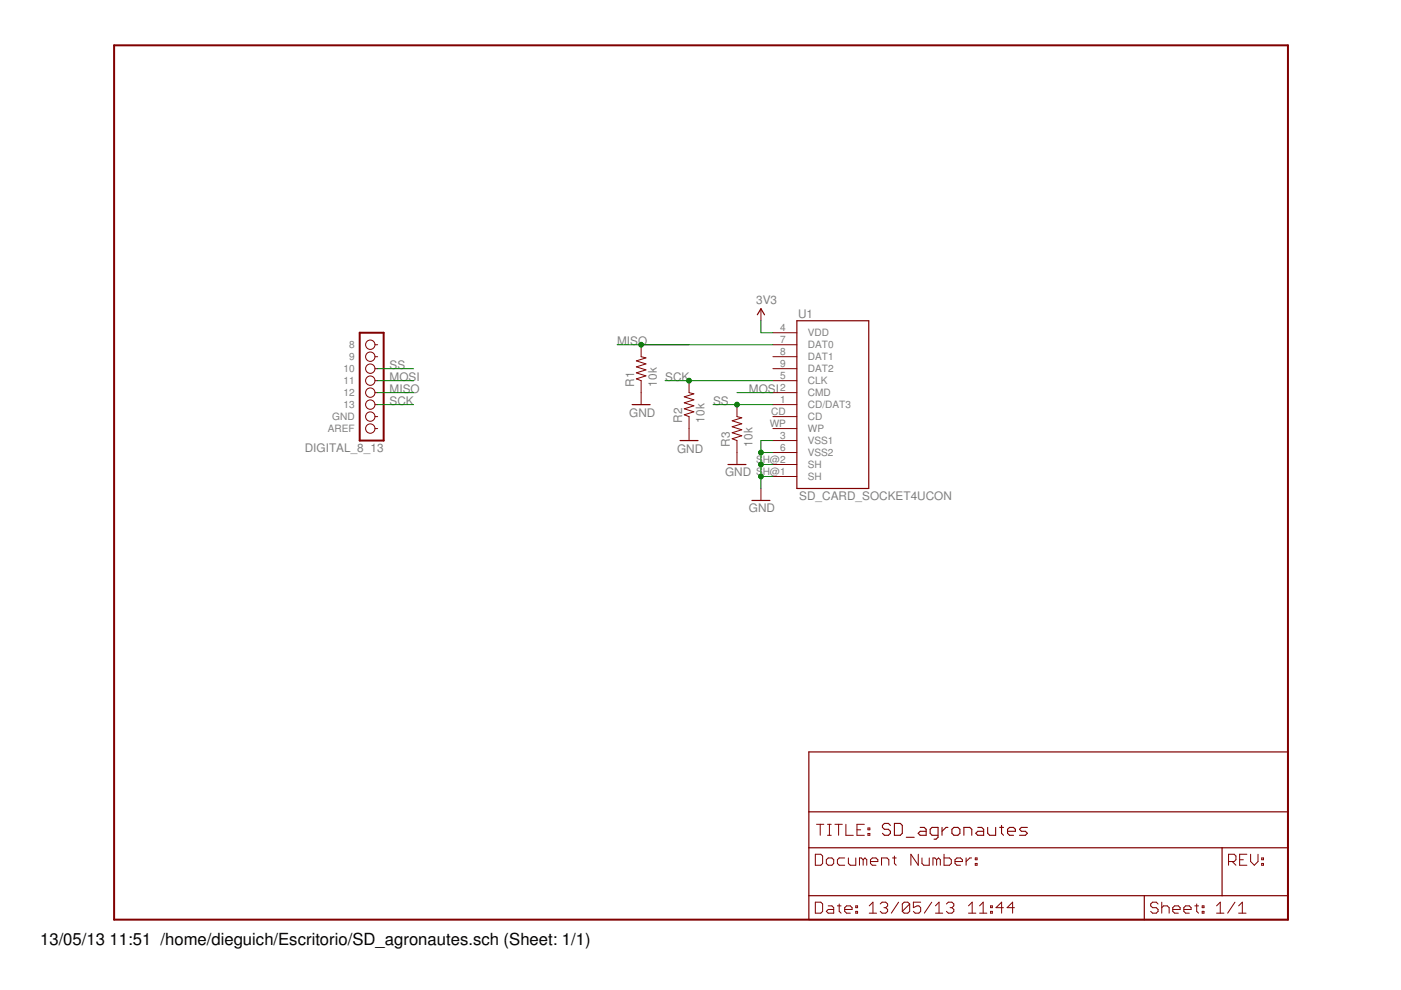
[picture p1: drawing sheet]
<?xml version="1.0" encoding="utf-8"?>
<!DOCTYPE eagle SYSTEM "eagle.dtd">
<!--
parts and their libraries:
SparkFun-Connectors: Licensing: CC v3.0 Share-Alike You are welcome to use this library for commercial purposes.
-->
<eagle version="6.1">
<drawing>
<settings>
<setting alwaysvectorfont="no"/>
<setting verticaltext="up"/>
</settings>
<grid distance="0.1" unitdist="inch" unit="inch" style="lines" multiple="1" display="no" altdistance="0.01" altunitdist="inch" altunit="inch"/>
<schematic xreflabel="%F%N/%S.%C%R" xrefpart="/%S.%C%R">
<libraries>
<library name="SparkFun">
<symbols>
<symbol name="LETTER_L">
<wire x1="0" y1="185.42" x2="248.92" y2="185.42" width="0.4064" layer="94"/>
<wire x1="248.92" y1="185.42" x2="248.92" y2="0" width="0.4064" layer="94"/>
<wire x1="0" y1="185.42" x2="0" y2="0" width="0.4064" layer="94"/>
<wire x1="0" y1="0" x2="248.92" y2="0" width="0.4064" layer="94"/>
</symbol>
<symbol name="DOCFIELD">
<wire x1="0" y1="0" x2="71.12" y2="0" width="0.254" layer="94"/>
<wire x1="101.6" y1="15.24" x2="87.63" y2="15.24" width="0.254" layer="94"/>
<wire x1="0" y1="0" x2="0" y2="5.08" width="0.254" layer="94"/>
<wire x1="0" y1="5.08" x2="71.12" y2="5.08" width="0.254" layer="94"/>
<wire x1="0" y1="5.08" x2="0" y2="15.24" width="0.254" layer="94"/>
<wire x1="101.6" y1="15.24" x2="101.6" y2="5.08" width="0.254" layer="94"/>
<wire x1="71.12" y1="5.08" x2="71.12" y2="0" width="0.254" layer="94"/>
<wire x1="71.12" y1="5.08" x2="87.63" y2="5.08" width="0.254" layer="94"/>
<wire x1="71.12" y1="0" x2="101.6" y2="0" width="0.254" layer="94"/>
<wire x1="87.63" y1="15.24" x2="87.63" y2="5.08" width="0.254" layer="94"/>
<wire x1="87.63" y1="15.24" x2="0" y2="15.24" width="0.254" layer="94"/>
<wire x1="87.63" y1="5.08" x2="101.6" y2="5.08" width="0.254" layer="94"/>
<wire x1="101.6" y1="5.08" x2="101.6" y2="0" width="0.254" layer="94"/>
<wire x1="0" y1="15.24" x2="0" y2="22.86" width="0.254" layer="94"/>
<wire x1="101.6" y1="35.56" x2="0" y2="35.56" width="0.254" layer="94"/>
<wire x1="101.6" y1="35.56" x2="101.6" y2="22.86" width="0.254" layer="94"/>
<wire x1="0" y1="22.86" x2="101.6" y2="22.86" width="0.254" layer="94"/>
<wire x1="0" y1="22.86" x2="0" y2="35.56" width="0.254" layer="94"/>
<wire x1="101.6" y1="22.86" x2="101.6" y2="15.24" width="0.254" layer="94"/>
<text x="1.27" y="1.27" size="2.54" layer="94" font="vector">Date:</text>
<text x="12.7" y="1.27" size="2.54" layer="94" font="vector">&gt;LAST_DATE_TIME</text>
<text x="72.39" y="1.27" size="2.54" layer="94" font="vector">Sheet:</text>
<text x="86.36" y="1.27" size="2.54" layer="94" font="vector">&gt;SHEET</text>
<text x="88.9" y="11.43" size="2.54" layer="94" font="vector">REV:</text>
<text x="1.524" y="17.78" size="2.54" layer="94" font="vector">TITLE:</text>
<text x="1.27" y="11.43" size="2.54" layer="94" font="vector">Document Number:</text>
<text x="15.494" y="17.78" size="2.7432" layer="94" font="vector">&gt;DRAWING_NAME</text>
</symbol>
</symbols>
<devicesets>
<deviceset name="FRAME-LETTER" prefix="FRAME">
<gates>
<gate name="G$1" symbol="LETTER_L" x="0" y="0"/>
<gate name="G$2" symbol="DOCFIELD" x="147.32" y="0" addlevel="must"/>
</gates>
<devices>
<device name="">
<technologies>
<technology name=""/>
</technologies>
</device>
</devices>
</deviceset>
</devicesets>
</library>
<library name="SparkFun-Connectors">
<symbols>
<symbol name="SDCARD-1">
<wire x1="-7.62" y1="17.78" x2="7.62" y2="17.78" width="0.254" layer="94"/>
<wire x1="7.62" y1="17.78" x2="7.62" y2="-17.78" width="0.254" layer="94"/>
<wire x1="7.62" y1="-17.78" x2="-7.62" y2="-17.78" width="0.254" layer="94"/>
<wire x1="-7.62" y1="-17.78" x2="-7.62" y2="17.78" width="0.254" layer="94"/>
<pin name="CD/DAT3" x="-12.7" y="0" length="middle"/>
<pin name="CMD" x="-12.7" y="2.54" length="middle"/>
<pin name="VSS1" x="-12.7" y="-7.62" length="middle" direction="pwr"/>
<pin name="VDD" x="-12.7" y="15.24" length="middle" direction="pwr"/>
<pin name="CLK" x="-12.7" y="5.08" length="middle"/>
<pin name="VSS2" x="-12.7" y="-10.16" length="middle" direction="pwr"/>
<pin name="DAT0" x="-12.7" y="12.7" length="middle"/>
<pin name="DAT1" x="-12.7" y="10.16" length="middle"/>
<pin name="DAT2" x="-12.7" y="7.62" length="middle"/>
<text x="-7.366" y="18.288" size="1.778" layer="95">&gt;Name</text>
<pin name="WP" x="-12.7" y="-5.08" length="middle"/>
<pin name="CD" x="-12.7" y="-2.54" length="middle"/>
<text x="-7.112" y="-20.32" size="1.778" layer="96">&gt;Value</text>
<pin name="SH@1" x="-12.7" y="-15.24" length="middle"/>
<pin name="SH@2" x="-12.7" y="-12.7" length="middle"/>
</symbol>
</symbols>
<devicesets>
<deviceset name="SD_CARD_SOCKET" prefix="U">
<gates>
<gate name="G$1" symbol="SDCARD-1" x="-66.04" y="10.16"/>
</gates>
<devices>
<device name="4UCON" package="SDCARD_4UCONN">
<connects>
<connect gate="G$1" pin="CD" pad="CD"/>
<connect gate="G$1" pin="CD/DAT3" pad="1"/>
<connect gate="G$1" pin="CLK" pad="5"/>
<connect gate="G$1" pin="CMD" pad="2"/>
<connect gate="G$1" pin="DAT0" pad="7"/>
<connect gate="G$1" pin="DAT1" pad="8"/>
<connect gate="G$1" pin="DAT2" pad="9"/>
<connect gate="G$1" pin="SH@1" pad="SH@1"/>
<connect gate="G$1" pin="SH@2" pad="SH@2"/>
<connect gate="G$1" pin="VDD" pad="4"/>
<connect gate="G$1" pin="VSS1" pad="3"/>
<connect gate="G$1" pin="VSS2" pad="6"/>
<connect gate="G$1" pin="WP" pad="WP"/>
</connects>
<technologies>
<technology name=""/>
</technologies>
</device>
</devices>
</deviceset>
</devicesets>
</library>
<library name="SparkFun-Aesthetics">
<symbols>
<symbol name="DGND">
<wire x1="-1.905" y1="0" x2="1.905" y2="0" width="0.254" layer="94"/>
<text x="-2.54" y="-2.54" size="1.778" layer="96">&gt;VALUE</text>
<pin name="GND" x="0" y="2.54" visible="off" length="short" direction="sup" rot="R270"/>
</symbol>
<symbol name="VCC2">
<wire x1="0.762" y1="1.27" x2="0" y2="2.54" width="0.254" layer="94"/>
<wire x1="0" y1="2.54" x2="-0.762" y2="1.27" width="0.254" layer="94"/>
<text x="-1.016" y="3.556" size="1.778" layer="96">&gt;VALUE</text>
<pin name="VCC" x="0" y="0" visible="off" length="short" direction="sup" rot="R90"/>
</symbol>
</symbols>
<devicesets>
<deviceset name="GND" prefix="GND">
<gates>
<gate name="1" symbol="DGND" x="0" y="0"/>
</gates>
<devices>
<device name="">
<technologies>
<technology name=""/>
</technologies>
</device>
</devices>
</deviceset>
<deviceset name="VCC" prefix="P+">
<gates>
<gate name="1" symbol="VCC2" x="0" y="0"/>
</gates>
<devices>
<device name="">
<technologies>
<technology name=""/>
</technologies>
</device>
</devices>
</deviceset>
</devicesets>
</library>
<library name="resistor">
<symbols>
<symbol name="R-US">
<wire x1="-2.54" y1="0" x2="-2.159" y2="1.016" width="0.2032" layer="94"/>
<wire x1="-2.159" y1="1.016" x2="-1.524" y2="-1.016" width="0.2032" layer="94"/>
<wire x1="-1.524" y1="-1.016" x2="-0.889" y2="1.016" width="0.2032" layer="94"/>
<wire x1="-0.889" y1="1.016" x2="-0.254" y2="-1.016" width="0.2032" layer="94"/>
<wire x1="-0.254" y1="-1.016" x2="0.381" y2="1.016" width="0.2032" layer="94"/>
<wire x1="0.381" y1="1.016" x2="1.016" y2="-1.016" width="0.2032" layer="94"/>
<wire x1="1.016" y1="-1.016" x2="1.651" y2="1.016" width="0.2032" layer="94"/>
<wire x1="1.651" y1="1.016" x2="2.286" y2="-1.016" width="0.2032" layer="94"/>
<wire x1="2.286" y1="-1.016" x2="2.54" y2="0" width="0.2032" layer="94"/>
<text x="-3.81" y="1.4986" size="1.778" layer="95">&gt;NAME</text>
<text x="-3.81" y="-3.302" size="1.778" layer="96">&gt;VALUE</text>
<pin name="2" x="5.08" y="0" visible="off" length="short" direction="pas" swaplevel="1" rot="R180"/>
<pin name="1" x="-5.08" y="0" visible="off" length="short" direction="pas" swaplevel="1"/>
</symbol>
</symbols>
<devicesets>
<deviceset name="R-US_" prefix="R" uservalue="yes">
<gates>
<gate name="G$1" symbol="R-US" x="0" y="0"/>
</gates>
<devices>
<device name="R0402" package="R0402">
<connects>
<connect gate="G$1" pin="1" pad="1"/>
<connect gate="G$1" pin="2" pad="2"/>
</connects>
<technologies>
<technology name=""/>
</technologies>
</device>
<device name="R0603" package="R0603">
<connects>
<connect gate="G$1" pin="1" pad="1"/>
<connect gate="G$1" pin="2" pad="2"/>
</connects>
<technologies>
<technology name=""/>
</technologies>
</device>
<device name="R0805" package="R0805">
<connects>
<connect gate="G$1" pin="1" pad="1"/>
<connect gate="G$1" pin="2" pad="2"/>
</connects>
<technologies>
<technology name=""/>
</technologies>
</device>
<device name="R0805W" package="R0805W">
<connects>
<connect gate="G$1" pin="1" pad="1"/>
<connect gate="G$1" pin="2" pad="2"/>
</connects>
<technologies>
<technology name=""/>
</technologies>
</device>
<device name="R1005" package="R1005">
<connects>
<connect gate="G$1" pin="1" pad="1"/>
<connect gate="G$1" pin="2" pad="2"/>
</connects>
<technologies>
<technology name=""/>
</technologies>
</device>
<device name="R1206" package="R1206">
<connects>
<connect gate="G$1" pin="1" pad="1"/>
<connect gate="G$1" pin="2" pad="2"/>
</connects>
<technologies>
<technology name=""/>
</technologies>
</device>
<device name="R1206W" package="R1206W">
<connects>
<connect gate="G$1" pin="1" pad="1"/>
<connect gate="G$1" pin="2" pad="2"/>
</connects>
<technologies>
<technology name=""/>
</technologies>
</device>
<device name="R1210" package="R1210">
<connects>
<connect gate="G$1" pin="1" pad="1"/>
<connect gate="G$1" pin="2" pad="2"/>
</connects>
<technologies>
<technology name=""/>
</technologies>
</device>
<device name="R1210W" package="R1210W">
<connects>
<connect gate="G$1" pin="1" pad="1"/>
<connect gate="G$1" pin="2" pad="2"/>
</connects>
<technologies>
<technology name=""/>
</technologies>
</device>
<device name="R2010" package="R2010">
<connects>
<connect gate="G$1" pin="1" pad="1"/>
<connect gate="G$1" pin="2" pad="2"/>
</connects>
<technologies>
<technology name=""/>
</technologies>
</device>
<device name="R2010W" package="R2010W">
<connects>
<connect gate="G$1" pin="1" pad="1"/>
<connect gate="G$1" pin="2" pad="2"/>
</connects>
<technologies>
<technology name=""/>
</technologies>
</device>
<device name="R2012" package="R2012">
<connects>
<connect gate="G$1" pin="1" pad="1"/>
<connect gate="G$1" pin="2" pad="2"/>
</connects>
<technologies>
<technology name=""/>
</technologies>
</device>
<device name="R2012W" package="R2012W">
<connects>
<connect gate="G$1" pin="1" pad="1"/>
<connect gate="G$1" pin="2" pad="2"/>
</connects>
<technologies>
<technology name=""/>
</technologies>
</device>
<device name="R2512" package="R2512">
<connects>
<connect gate="G$1" pin="1" pad="1"/>
<connect gate="G$1" pin="2" pad="2"/>
</connects>
<technologies>
<technology name=""/>
</technologies>
</device>
<device name="R2512W" package="R2512W">
<connects>
<connect gate="G$1" pin="1" pad="1"/>
<connect gate="G$1" pin="2" pad="2"/>
</connects>
<technologies>
<technology name=""/>
</technologies>
</device>
<device name="R3216" package="R3216">
<connects>
<connect gate="G$1" pin="1" pad="1"/>
<connect gate="G$1" pin="2" pad="2"/>
</connects>
<technologies>
<technology name=""/>
</technologies>
</device>
<device name="R3216W" package="R3216W">
<connects>
<connect gate="G$1" pin="1" pad="1"/>
<connect gate="G$1" pin="2" pad="2"/>
</connects>
<technologies>
<technology name=""/>
</technologies>
</device>
<device name="R3225" package="R3225">
<connects>
<connect gate="G$1" pin="1" pad="1"/>
<connect gate="G$1" pin="2" pad="2"/>
</connects>
<technologies>
<technology name=""/>
</technologies>
</device>
<device name="R3225W" package="R3225W">
<connects>
<connect gate="G$1" pin="1" pad="1"/>
<connect gate="G$1" pin="2" pad="2"/>
</connects>
<technologies>
<technology name=""/>
</technologies>
</device>
<device name="R5025" package="R5025">
<connects>
<connect gate="G$1" pin="1" pad="1"/>
<connect gate="G$1" pin="2" pad="2"/>
</connects>
<technologies>
<technology name=""/>
</technologies>
</device>
<device name="R5025W" package="R5025W">
<connects>
<connect gate="G$1" pin="1" pad="1"/>
<connect gate="G$1" pin="2" pad="2"/>
</connects>
<technologies>
<technology name=""/>
</technologies>
</device>
<device name="R6332" package="R6332">
<connects>
<connect gate="G$1" pin="1" pad="1"/>
<connect gate="G$1" pin="2" pad="2"/>
</connects>
<technologies>
<technology name=""/>
</technologies>
</device>
<device name="R6332W" package="R6332W">
<connects>
<connect gate="G$1" pin="1" pad="1"/>
<connect gate="G$1" pin="2" pad="2"/>
</connects>
<technologies>
<technology name=""/>
</technologies>
</device>
<device name="M0805" package="M0805">
<connects>
<connect gate="G$1" pin="1" pad="1"/>
<connect gate="G$1" pin="2" pad="2"/>
</connects>
<technologies>
<technology name=""/>
</technologies>
</device>
<device name="M1206" package="M1206">
<connects>
<connect gate="G$1" pin="1" pad="1"/>
<connect gate="G$1" pin="2" pad="2"/>
</connects>
<technologies>
<technology name=""/>
</technologies>
</device>
<device name="M1406" package="M1406">
<connects>
<connect gate="G$1" pin="1" pad="1"/>
<connect gate="G$1" pin="2" pad="2"/>
</connects>
<technologies>
<technology name=""/>
</technologies>
</device>
<device name="M2012" package="M2012">
<connects>
<connect gate="G$1" pin="1" pad="1"/>
<connect gate="G$1" pin="2" pad="2"/>
</connects>
<technologies>
<technology name=""/>
</technologies>
</device>
<device name="M2309" package="M2309">
<connects>
<connect gate="G$1" pin="1" pad="1"/>
<connect gate="G$1" pin="2" pad="2"/>
</connects>
<technologies>
<technology name=""/>
</technologies>
</device>
<device name="M3216" package="M3216">
<connects>
<connect gate="G$1" pin="1" pad="1"/>
<connect gate="G$1" pin="2" pad="2"/>
</connects>
<technologies>
<technology name=""/>
</technologies>
</device>
<device name="M3516" package="M3516">
<connects>
<connect gate="G$1" pin="1" pad="1"/>
<connect gate="G$1" pin="2" pad="2"/>
</connects>
<technologies>
<technology name=""/>
</technologies>
</device>
<device name="M5923" package="M5923">
<connects>
<connect gate="G$1" pin="1" pad="1"/>
<connect gate="G$1" pin="2" pad="2"/>
</connects>
<technologies>
<technology name=""/>
</technologies>
</device>
<device name="0204/5" package="0204/5">
<connects>
<connect gate="G$1" pin="1" pad="1"/>
<connect gate="G$1" pin="2" pad="2"/>
</connects>
<technologies>
<technology name=""/>
</technologies>
</device>
<device name="0204/7" package="0204/7">
<connects>
<connect gate="G$1" pin="1" pad="1"/>
<connect gate="G$1" pin="2" pad="2"/>
</connects>
<technologies>
<technology name=""/>
</technologies>
</device>
<device name="0207/10" package="0207/10">
<connects>
<connect gate="G$1" pin="1" pad="1"/>
<connect gate="G$1" pin="2" pad="2"/>
</connects>
<technologies>
<technology name=""/>
</technologies>
</device>
<device name="0207/12" package="0207/12">
<connects>
<connect gate="G$1" pin="1" pad="1"/>
<connect gate="G$1" pin="2" pad="2"/>
</connects>
<technologies>
<technology name=""/>
</technologies>
</device>
<device name="0207/15" package="0207/15">
<connects>
<connect gate="G$1" pin="1" pad="1"/>
<connect gate="G$1" pin="2" pad="2"/>
</connects>
<technologies>
<technology name=""/>
</technologies>
</device>
<device name="0207/2V" package="0207/2V">
<connects>
<connect gate="G$1" pin="1" pad="1"/>
<connect gate="G$1" pin="2" pad="2"/>
</connects>
<technologies>
<technology name=""/>
</technologies>
</device>
<device name="0207/5V" package="0207/5V">
<connects>
<connect gate="G$1" pin="1" pad="1"/>
<connect gate="G$1" pin="2" pad="2"/>
</connects>
<technologies>
<technology name=""/>
</technologies>
</device>
<device name="0207/7" package="0207/7">
<connects>
<connect gate="G$1" pin="1" pad="1"/>
<connect gate="G$1" pin="2" pad="2"/>
</connects>
<technologies>
<technology name=""/>
</technologies>
</device>
<device name="0309/10" package="0309/10">
<connects>
<connect gate="G$1" pin="1" pad="1"/>
<connect gate="G$1" pin="2" pad="2"/>
</connects>
<technologies>
<technology name=""/>
</technologies>
</device>
<device name="0309/12" package="0309/12">
<connects>
<connect gate="G$1" pin="1" pad="1"/>
<connect gate="G$1" pin="2" pad="2"/>
</connects>
<technologies>
<technology name=""/>
</technologies>
</device>
<device name="0411/12" package="0411/12">
<connects>
<connect gate="G$1" pin="1" pad="1"/>
<connect gate="G$1" pin="2" pad="2"/>
</connects>
<technologies>
<technology name=""/>
</technologies>
</device>
<device name="0411/15" package="0411/15">
<connects>
<connect gate="G$1" pin="1" pad="1"/>
<connect gate="G$1" pin="2" pad="2"/>
</connects>
<technologies>
<technology name=""/>
</technologies>
</device>
<device name="0411/3V" package="0411V">
<connects>
<connect gate="G$1" pin="1" pad="1"/>
<connect gate="G$1" pin="2" pad="2"/>
</connects>
<technologies>
<technology name=""/>
</technologies>
</device>
<device name="0414/15" package="0414/15">
<connects>
<connect gate="G$1" pin="1" pad="1"/>
<connect gate="G$1" pin="2" pad="2"/>
</connects>
<technologies>
<technology name=""/>
</technologies>
</device>
<device name="0414/5V" package="0414V">
<connects>
<connect gate="G$1" pin="1" pad="1"/>
<connect gate="G$1" pin="2" pad="2"/>
</connects>
<technologies>
<technology name=""/>
</technologies>
</device>
<device name="0617/17" package="0617/17">
<connects>
<connect gate="G$1" pin="1" pad="1"/>
<connect gate="G$1" pin="2" pad="2"/>
</connects>
<technologies>
<technology name=""/>
</technologies>
</device>
<device name="0617/22" package="0617/22">
<connects>
<connect gate="G$1" pin="1" pad="1"/>
<connect gate="G$1" pin="2" pad="2"/>
</connects>
<technologies>
<technology name=""/>
</technologies>
</device>
<device name="0617/5V" package="0617V">
<connects>
<connect gate="G$1" pin="1" pad="1"/>
<connect gate="G$1" pin="2" pad="2"/>
</connects>
<technologies>
<technology name=""/>
</technologies>
</device>
<device name="0922/22" package="0922/22">
<connects>
<connect gate="G$1" pin="1" pad="1"/>
<connect gate="G$1" pin="2" pad="2"/>
</connects>
<technologies>
<technology name=""/>
</technologies>
</device>
<device name="0613/5V" package="P0613V">
<connects>
<connect gate="G$1" pin="1" pad="1"/>
<connect gate="G$1" pin="2" pad="2"/>
</connects>
<technologies>
<technology name=""/>
</technologies>
</device>
<device name="0613/15" package="P0613/15">
<connects>
<connect gate="G$1" pin="1" pad="1"/>
<connect gate="G$1" pin="2" pad="2"/>
</connects>
<technologies>
<technology name=""/>
</technologies>
</device>
<device name="0817/22" package="P0817/22">
<connects>
<connect gate="G$1" pin="1" pad="1"/>
<connect gate="G$1" pin="2" pad="2"/>
</connects>
<technologies>
<technology name=""/>
</technologies>
</device>
<device name="0817/7V" package="P0817V">
<connects>
<connect gate="G$1" pin="1" pad="1"/>
<connect gate="G$1" pin="2" pad="2"/>
</connects>
<technologies>
<technology name=""/>
</technologies>
</device>
<device name="V234/12" package="V234/12">
<connects>
<connect gate="G$1" pin="1" pad="1"/>
<connect gate="G$1" pin="2" pad="2"/>
</connects>
<technologies>
<technology name=""/>
</technologies>
</device>
<device name="V235/17" package="V235/17">
<connects>
<connect gate="G$1" pin="1" pad="1"/>
<connect gate="G$1" pin="2" pad="2"/>
</connects>
<technologies>
<technology name=""/>
</technologies>
</device>
<device name="V526-0" package="V526-0">
<connects>
<connect gate="G$1" pin="1" pad="1"/>
<connect gate="G$1" pin="2" pad="2"/>
</connects>
<technologies>
<technology name=""/>
</technologies>
</device>
<device name="MELF0102AX" package="MINI_MELF-0102AX">
<connects>
<connect gate="G$1" pin="1" pad="1"/>
<connect gate="G$1" pin="2" pad="2"/>
</connects>
<technologies>
<technology name=""/>
</technologies>
</device>
<device name="0922V" package="0922V">
<connects>
<connect gate="G$1" pin="1" pad="1"/>
<connect gate="G$1" pin="2" pad="2"/>
</connects>
<technologies>
<technology name=""/>
</technologies>
</device>
<device name="MELF0102R" package="MINI_MELF-0102R">
<connects>
<connect gate="G$1" pin="1" pad="1"/>
<connect gate="G$1" pin="2" pad="2"/>
</connects>
<technologies>
<technology name=""/>
</technologies>
</device>
<device name="MELF0102W" package="MINI_MELF-0102W">
<connects>
<connect gate="G$1" pin="1" pad="1"/>
<connect gate="G$1" pin="2" pad="2"/>
</connects>
<technologies>
<technology name=""/>
</technologies>
</device>
<device name="MELF0204R" package="MINI_MELF-0204R">
<connects>
<connect gate="G$1" pin="1" pad="1"/>
<connect gate="G$1" pin="2" pad="2"/>
</connects>
<technologies>
<technology name=""/>
</technologies>
</device>
<device name="MELF0204W" package="MINI_MELF-0204W">
<connects>
<connect gate="G$1" pin="1" pad="1"/>
<connect gate="G$1" pin="2" pad="2"/>
</connects>
<technologies>
<technology name=""/>
</technologies>
</device>
<device name="MELF0207R" package="MINI_MELF-0207R">
<connects>
<connect gate="G$1" pin="1" pad="1"/>
<connect gate="G$1" pin="2" pad="2"/>
</connects>
<technologies>
<technology name=""/>
</technologies>
</device>
<device name="MELF0207W" package="MINI_MELF-0207W">
<connects>
<connect gate="G$1" pin="1" pad="1"/>
<connect gate="G$1" pin="2" pad="2"/>
</connects>
<technologies>
<technology name=""/>
</technologies>
</device>
<device name="RDH/15" package="RDH/15">
<connects>
<connect gate="G$1" pin="1" pad="1"/>
<connect gate="G$1" pin="2" pad="2"/>
</connects>
<technologies>
<technology name=""/>
</technologies>
</device>
<device name="0204/2V" package="0204V">
<connects>
<connect gate="G$1" pin="1" pad="1"/>
<connect gate="G$1" pin="2" pad="2"/>
</connects>
<technologies>
<technology name=""/>
</technologies>
</device>
<device name="0309/V" package="0309V">
<connects>
<connect gate="G$1" pin="1" pad="1"/>
<connect gate="G$1" pin="2" pad="2"/>
</connects>
<technologies>
<technology name=""/>
</technologies>
</device>
</devices>
</deviceset>
</devicesets>
</library>
<library name="arduino">
<symbols>
<symbol name="DIGITAL_8_13">
<wire x1="-1.27" y1="-10.16" x2="3.81" y2="-10.16" width="0.4064" layer="94"/>
<wire x1="3.81" y1="-10.16" x2="3.81" y2="12.7" width="0.4064" layer="94"/>
<wire x1="3.81" y1="12.7" x2="-1.27" y2="12.7" width="0.4064" layer="94"/>
<wire x1="-1.27" y1="12.7" x2="-1.27" y2="-10.16" width="0.4064" layer="94"/>
<text x="-1.27" y="13.335" size="1.778" layer="95">DIGITAL_8_13</text>
<pin name="AREF" x="0" y="10.16" visible="pin" length="short" direction="pas" function="dot"/>
<pin name="GND" x="0" y="7.62" visible="pin" length="short" direction="pas" function="dot"/>
<pin name="13" x="0" y="5.08" visible="pin" length="short" direction="pas" function="dot"/>
<pin name="12" x="0" y="2.54" visible="pin" length="short" direction="pas" function="dot"/>
<pin name="11" x="0" y="0" visible="pin" length="short" direction="pas" function="dot"/>
<pin name="10" x="0" y="-2.54" visible="pin" length="short" direction="pas" function="dot"/>
<pin name="9" x="0" y="-5.08" visible="pin" length="short" direction="pas" function="dot"/>
<pin name="8" x="0" y="-7.62" visible="pin" length="short" direction="pas" function="dot"/>
</symbol>
</symbols>
<devicesets>
<deviceset name="DIGITAL_8_13">
<gates>
<gate name="G$1" symbol="DIGITAL_8_13" x="0" y="0"/>
</gates>
<devices>
<device name="" package="1X08">
<connects>
<connect gate="G$1" pin="10" pad="6"/>
<connect gate="G$1" pin="11" pad="5"/>
<connect gate="G$1" pin="12" pad="4"/>
<connect gate="G$1" pin="13" pad="3"/>
<connect gate="G$1" pin="8" pad="8"/>
<connect gate="G$1" pin="9" pad="7"/>
<connect gate="G$1" pin="AREF" pad="1"/>
<connect gate="G$1" pin="GND" pad="2"/>
</connects>
<technologies>
<technology name=""/>
</technologies>
</device>
</devices>
</deviceset>
</devicesets>
</library>
</libraries>
<attributes>
</attributes>
<variantdefs>
</variantdefs>
<classes>
<class number="0" name="default" width="0" drill="0">
</class>
</classes>
<parts>
<part name="FRAME1" library="SparkFun" deviceset="FRAME-LETTER" device=""/>
<part name="U1" library="SparkFun-Connectors" deviceset="SD_CARD_SOCKET" device="4UCON"/>
<part name="GND1" library="SparkFun-Aesthetics" deviceset="GND" device=""/>
<part name="P+1" library="SparkFun-Aesthetics" deviceset="VCC" device="" value="3V3"/>
<part name="R1" library="resistor" deviceset="R-US_" device="0207/10" value="10k"/>
<part name="R2" library="resistor" deviceset="R-US_" device="0207/10" value="10k"/>
<part name="R3" library="resistor" deviceset="R-US_" device="0207/10" value="10k"/>
<part name="GND2" library="SparkFun-Aesthetics" deviceset="GND" device=""/>
<part name="GND3" library="SparkFun-Aesthetics" deviceset="GND" device=""/>
<part name="GND4" library="SparkFun-Aesthetics" deviceset="GND" device=""/>
<part name="U$2" library="arduino" deviceset="DIGITAL_8_13" device=""/>
</parts>
<sheets>
<sheet>
<plain>
</plain>
<instances>
<instance part="FRAME1" gate="G$1" x="0" y="0"/>
<instance part="FRAME1" gate="G$2" x="147.32" y="0"/>
<instance part="U1" gate="G$1" x="152.4" y="109.22" smashed="yes">
<attribute name="NAME" x="145.034" y="127.508" size="1.778" layer="95"/>
<attribute name="VALUE" x="145.288" y="88.9" size="1.778" layer="96"/>
</instance>
<instance part="GND1" gate="1" x="137.16" y="88.9"/>
<instance part="P+1" gate="1" x="137.16" y="127"/>
<instance part="R1" gate="G$1" x="111.76" y="116.84" rot="R90"/>
<instance part="R2" gate="G$1" x="121.92" y="109.22" rot="R90"/>
<instance part="R3" gate="G$1" x="132.08" y="104.14" rot="R90"/>
<instance part="GND2" gate="1" x="111.76" y="109.22"/>
<instance part="GND3" gate="1" x="121.92" y="101.6"/>
<instance part="GND4" gate="1" x="132.08" y="96.52"/>
<instance part="U$2" gate="G$1" x="55.88" y="114.3" rot="R180"/>
</instances>
<busses>
</busses>
<nets>
<net name="GND" class="0">
<segment>
<pinref part="U1" gate="G$1" pin="VSS1"/>
<wire x1="137.16" y1="101.6" x2="139.7" y2="101.6" width="0.1524" layer="91"/>
<pinref part="GND1" gate="1" pin="GND"/>
<wire x1="137.16" y1="91.44" x2="137.16" y2="93.98" width="0.1524" layer="91"/>
<pinref part="U1" gate="G$1" pin="VSS2"/>
<wire x1="137.16" y1="93.98" x2="137.16" y2="96.52" width="0.1524" layer="91"/>
<wire x1="137.16" y1="96.52" x2="137.16" y2="99.06" width="0.1524" layer="91"/>
<wire x1="137.16" y1="99.06" x2="137.16" y2="101.6" width="0.1524" layer="91"/>
<wire x1="139.7" y1="99.06" x2="137.16" y2="99.06" width="0.1524" layer="91"/>
<junction x="137.16" y="99.06"/>
<pinref part="U1" gate="G$1" pin="SH@2"/>
<wire x1="139.7" y1="96.52" x2="137.16" y2="96.52" width="0.1524" layer="91"/>
<junction x="137.16" y="96.52"/>
<pinref part="U1" gate="G$1" pin="SH@1"/>
<wire x1="139.7" y1="93.98" x2="137.16" y2="93.98" width="0.1524" layer="91"/>
<junction x="137.16" y="93.98"/>
</segment>
<segment>
<pinref part="R1" gate="G$1" pin="1"/>
<pinref part="GND2" gate="1" pin="GND"/>
</segment>
<segment>
<pinref part="R2" gate="G$1" pin="1"/>
<pinref part="GND3" gate="1" pin="GND"/>
</segment>
<segment>
<pinref part="R3" gate="G$1" pin="1"/>
<pinref part="GND4" gate="1" pin="GND"/>
</segment>
</net>
<net name="VCC" class="0">
<segment>
<pinref part="U1" gate="G$1" pin="VDD"/>
<pinref part="P+1" gate="1" pin="VCC"/>
<wire x1="139.7" y1="124.46" x2="137.16" y2="124.46" width="0.1524" layer="91"/>
<wire x1="137.16" y1="124.46" x2="137.16" y2="127" width="0.1524" layer="91"/>
</segment>
</net>
<net name="MISO" class="0">
<segment>
<pinref part="U1" gate="G$1" pin="DAT0"/>
<pinref part="R1" gate="G$1" pin="2"/>
<wire x1="139.7" y1="121.92" x2="111.76" y2="121.92" width="0.1524" layer="91"/>
<wire x1="111.76" y1="121.92" x2="121.92" y2="121.92" width="0.1524" layer="91"/>
<junction x="111.76" y="121.92"/>
<wire x1="111.76" y1="121.92" x2="106.68" y2="121.92" width="0.1524" layer="91"/>
<label x="106.68" y="121.92" size="1.778" layer="95"/>
</segment>
<segment>
<pinref part="U$2" gate="G$1" pin="12"/>
<wire x1="55.88" y1="111.76" x2="63.5" y2="111.76" width="0.1524" layer="91"/>
<label x="58.42" y="111.76" size="1.778" layer="95"/>
</segment>
</net>
<net name="SCK" class="0">
<segment>
<pinref part="R2" gate="G$1" pin="2"/>
<pinref part="U1" gate="G$1" pin="CLK"/>
<wire x1="121.92" y1="114.3" x2="139.7" y2="114.3" width="0.1524" layer="91"/>
<wire x1="121.92" y1="114.3" x2="116.84" y2="114.3" width="0.1524" layer="91"/>
<label x="116.84" y="114.3" size="1.778" layer="95"/>
<junction x="121.92" y="114.3"/>
</segment>
<segment>
<pinref part="U$2" gate="G$1" pin="13"/>
<wire x1="55.88" y1="109.22" x2="63.5" y2="109.22" width="0.1524" layer="91"/>
<label x="58.42" y="109.22" size="1.778" layer="95"/>
</segment>
</net>
<net name="SS" class="0">
<segment>
<pinref part="U$2" gate="G$1" pin="10"/>
<wire x1="55.88" y1="116.84" x2="63.5" y2="116.84" width="0.1524" layer="91"/>
<label x="58.42" y="116.84" size="1.778" layer="95"/>
</segment>
<segment>
<pinref part="U1" gate="G$1" pin="CD/DAT3"/>
<pinref part="R3" gate="G$1" pin="2"/>
<wire x1="139.7" y1="109.22" x2="132.08" y2="109.22" width="0.1524" layer="91"/>
<wire x1="132.08" y1="109.22" x2="127" y2="109.22" width="0.1524" layer="91"/>
<label x="127" y="109.22" size="1.778" layer="95"/>
<junction x="132.08" y="109.22"/>
</segment>
</net>
<net name="MOSI" class="0">
<segment>
<pinref part="U$2" gate="G$1" pin="11"/>
<wire x1="55.88" y1="114.3" x2="63.5" y2="114.3" width="0.1524" layer="91"/>
<label x="58.42" y="114.3" size="1.778" layer="95"/>
</segment>
<segment>
<pinref part="U1" gate="G$1" pin="CMD"/>
<wire x1="139.7" y1="111.76" x2="132.08" y2="111.76" width="0.1524" layer="91"/>
<label x="134.62" y="111.76" size="1.778" layer="95"/>
</segment>
</net>
</nets>
</sheet>
</sheets>
</schematic>
</drawing>
</eagle>
